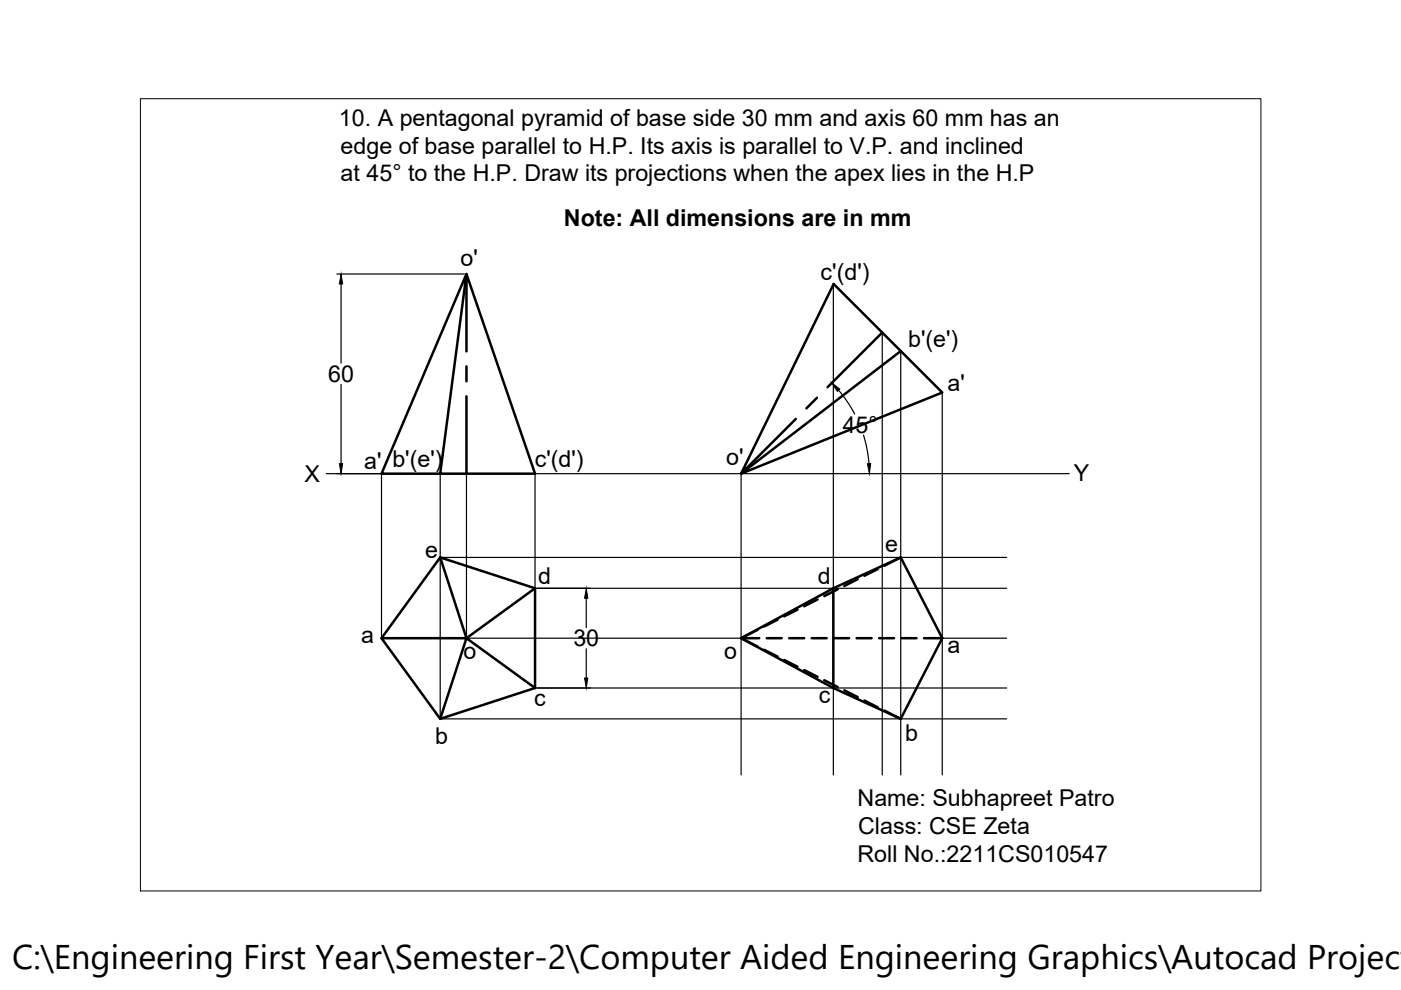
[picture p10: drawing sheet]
<svg xmlns="http://www.w3.org/2000/svg" width="297mm" height="210mm" viewBox="0 0 297 210" stroke-linecap="round" stroke-linejoin="round" font-family="sans-serif">
<!-- layer: 0 -->
<g fill="none" stroke="#000" stroke-width=".53">
<path d="M98.9 74.5v-16.4l14.5 42.3h-32.5l18-42.3-5.6 42.3M98.9 77.7v3.1M187.1 70.5l-11.6 11.6M191 74.4l-33.9 26 42.7-17.2-23.1-23-19.6 40.2 11.6-11.6M98.9 84v16.4M173.2 84.3l-2.2 2.3M93.3 118.2l20.1 6.5v21.2l-20.1 6.5-12.4-17.1zM93.3 118.2l5.6 17.1M191 118.2l-3.5 1.7M80.9 135.3h18l-5.6 17.1M113.4 124.7l-14.5 10.6 14.5 10.6M157.1 135.3l3.5 1.8"/>
<path d="M157.1 135.3h3.9M160.6 133.6l-3.5 1.7M162 137.8l2.9 1.4M162.6 135.3h3.1M164.9 131.4l-2.9 1.4M166.3 139.9l2.8 1.5M167.3 135.3h3.2M169.1 129.3l-2.8 1.4M172.1 135.3h3.2M173.3 127.1l-2.8 1.4M176.7 124.7l14.3-6.5 8.8 17.1-8.8 17.1-14.3-6.5zM176.7 124.7l-19.6 10.6 19.6 10.6"/>
<path d="M176.9 135.3h3.1M177.6 125l-2.8 1.4M181.6 135.3h3.2M181.8 122.8l-2.8 1.4M186.1 120.7l-2.8 1.4M186.4 135.3h3.2M191.1 135.3h3.2M195.9 135.3h3.9M170.5 142.1l2.8 1.4M174.8 144.2l2.8 1.5M179 146.4l2.8 1.4M183.3 148.5l2.8 1.5"/>
<path d="M187.5 150.7l3.5 1.7"/>
</g>
<g fill="none" stroke="#000" stroke-width=".25">
<path d="M71.4 58.1h27.1M72.3 60.2v16.8M176.7 60.3v104M187.1 70.5v93.8M191 74.4v89.9M72.3 81.5v16.8M177.8 82.7a27.2 27.2 0 0 1 3.4 5.1M183.1 92.2a27.2 27.2 0 0 1 1.1 6.1M199.8 83.2v81.1M69.2 100.4h157.5M80.9 100.4v34.9M93.3 100.4v52h120.1"/>
<path d="M93.3 118.2h120.1M98.9 100.4v34.9h58.2M113.4 100.4v24.3h100M157.1 100.4v63.9M124.3 126.8v6.3M124.3 137.6v6.2M199.8 135.3h13.6M113.4 145.9h100"/>
</g>
<path d="M72.3 58.1l.4 2.1h-.7zM72 98.3h.7l-.4 2.1zM176.4 81.2l1.7 1.3-.6 .5zM183.9 98.3h.7l-.3 2.1zM124.3 124.7l.3 2.1h-.7zM123.9 143.8h.7l-.3 2.1z" fill="#000" stroke="#000" stroke-width=".21"/>
<path d="M29.8 20.9h237.5v168h-237.5z" fill="none" stroke="#000" stroke-width=".21"/>
<text font-size="7.3" x="2.6" y="205.5">C:\Engineering First Year\Semester-2\Computer Aided Engineering Graphics\Autocad Project</text>
<g font-size="4.9">
<text x="71.9" y="26.7">10. A pentagonal pyramid of base side 30 mm and axis 60 mm has an</text>
<text x="72.2" y="32.6">edge of base parallel to H.P. Its axis is parallel to V.P. and inclined</text>
<text x="72.2" y="38.5">at 45° to the H.P. Draw its projections when the apex lies in the H.P</text>
<text x="119.6" y="47.8">Note: All dimensions are in mm</text>
<text x="97.7" y="56.3">o'</text>
<text x="174" y="59.3">c'(d')</text>
<text x="192.5" y="73.5">b'(e')</text>
<text x="69.6" y="81">60</text>
<text x="200.9" y="83">a'</text>
<text x="178.7" y="91.8">45°</text>
<text x="77.2" y="99.3">a' b'(e')</text>
<text x="113.4" y="99">c'(d')</text>
<text x="154" y="98.7">o'</text>
<text x="227.7" y="101.9">Y</text>
<text x="64.6" y="102.2">X</text>
<text x="90.1" y="118.2">e</text>
<text x="187.7" y="117.1">e</text>
<text x="114.1" y="123.8">d</text>
<text x="173.4" y="123.8">d</text>
<text x="76.6" y="136.3">a</text>
<text x="121.6" y="137">30</text>
<text x="98.3" y="139.6">o</text>
<text x="153.6" y="139.6">o</text>
<text x="200.9" y="138.5">a</text>
<text x="113.2" y="149.7">c</text>
<text x="173.6" y="149.2">c</text>
<text x="92.3" y="157.8">b</text>
<text x="191.9" y="157.2">b</text>
<text x="181.8" y="170.8">Name: Subhapreet Patro</text>
<text x="182" y="176.8">Class: CSE Zeta</text>
<text x="181.8" y="182.7">Roll No.:2211CS010547</text>
</g>
</svg>
